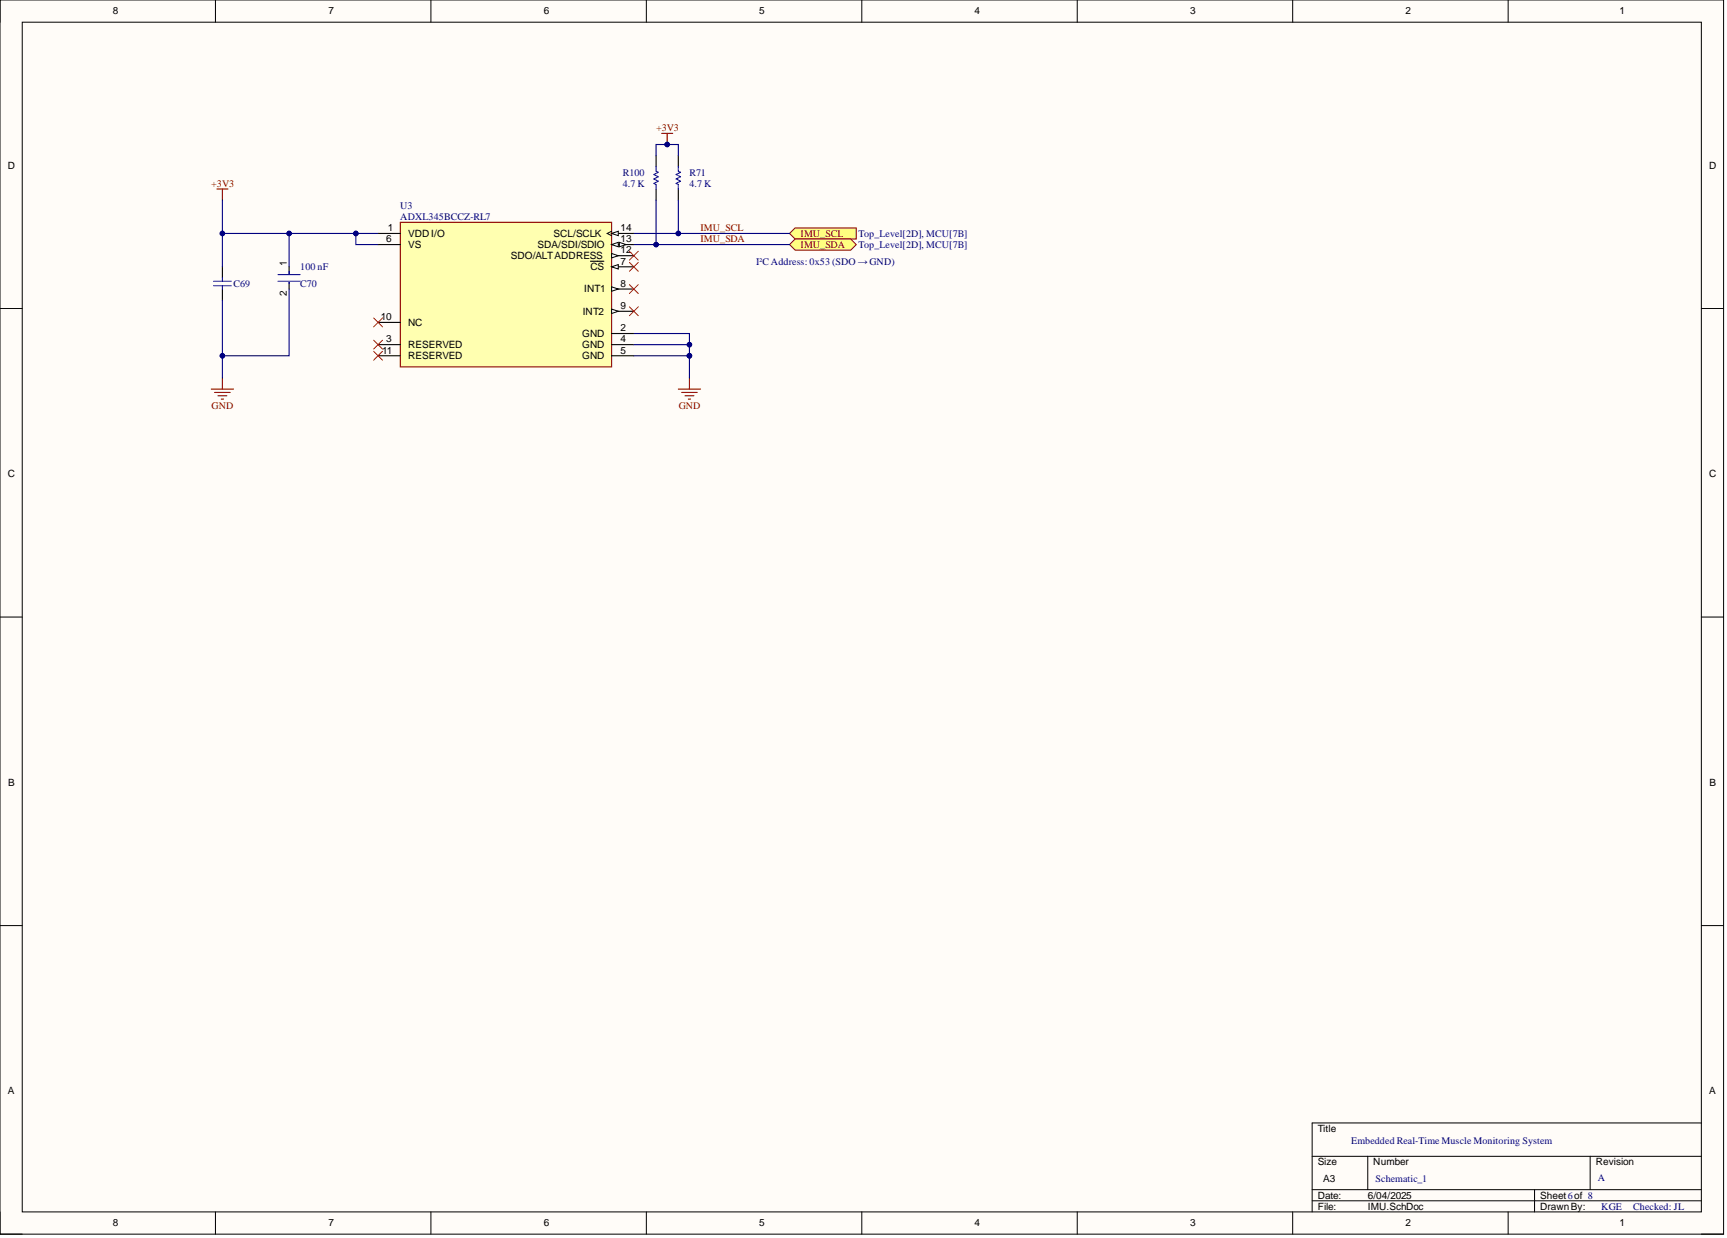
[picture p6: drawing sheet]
<svg xmlns="http://www.w3.org/2000/svg" width="393mm" height="282mm" viewBox="0 0 393 282" stroke-linecap="round" stroke-linejoin="round" font-family="sans-serif">
<path d="M0 0h392.6v281h-392.6z" fill-rule="evenodd" fill="#fffcf8"/>
<path d="M0 0h392.6v281h-392.6z" fill="none" stroke="#000" stroke-width=".23"/>
<path d="M5.1 5.1h382.4v270.8h-382.4z" fill-rule="evenodd" fill="#fffcf8"/>
<g fill="none" stroke="#000" stroke-width=".23">
<path d="M0 0v5.1M49.1 0v5.1M98.1 0v5.1M147.2 0v5.1M196.3 0v5.1M245.4 0v5.1M294.4 0v5.1M343.5 0v5.1M5.1 5.1h382.4v270.8h-382.4zM0 70.2h5.1M387.5 70.2h5.1M0 140.5h5.1"/>
<path d="M387.5 140.5h5.1M0 210.7h5.1M387.5 210.7h5.1M387.5 255.7h-88.6v20.2M0 275.9v5.1h5.1M49.1 275.9v5.1M98.1 275.9v5.1M147.2 275.9v5.1M196.3 275.9v5.1M245.4 275.9v5.1M294.4 275.9v5.1M298.9 263.3h88.6"/>
<path d="M298.9 270.9h88.6M298.9 273.4h88.6M311.5 263.3v7.6M343.5 275.9v5.1M349.5 270.9v5M362.2 263.3v7.6M387.5 281h5.1"/>
</g>
<path d="M91.2 50.6h48.1v32.9h-48.1z" fill-rule="evenodd" fill="#ffffb0"/>
<path d="M91.2 50.6h48.1v32.9h-48.1z" fill="none" stroke="#800000" stroke-width=".25"/>
<path d="M86.1 53.2h5.1M86.1 78.5h5.1M139.3 65.8h5.1M86.1 81h5.1" fill="none" stroke="#000" stroke-width=".25"/>
<path d="M139.3 65.3l1.5 .5-1.5 .5z" fill="#f8fcff"/>
<path d="M139.3 65.3l1.5 .5-1.5 .5z" fill="none" stroke="#000" stroke-width=".23"/>
<path d="M139.3 70.9h5.1" fill="none" stroke="#000" stroke-width=".25"/>
<path d="M139.3 70.4l1.5 .5-1.5 .5z" fill="#f8fcff"/>
<path d="M139.3 70.4l1.5 .5-1.5 .5z" fill="none" stroke="#000" stroke-width=".23"/>
<path d="M139.3 60.7h5.1" fill="none" stroke="#000" stroke-width=".25"/>
<path d="M139.3 60.7l1.5-.5v1.1z" fill="#f8fcff"/>
<path d="M139.3 60.7l1.5-.5v1.1z" fill="none" stroke="#000" stroke-width=".23"/>
<path d="M134.5 59.5h3M139.3 53.2h5.1M86.1 73.4h5.1" fill="none" stroke="#000" stroke-width=".25"/>
<path d="M139.3 53.2l1.5-.6v1.1z" fill="#f8fcff"/>
<path d="M139.3 53.2l1.5-.6v1.1zM139.3 52.6l-1 .6 1 .5" fill="none" stroke="#000" stroke-width=".23"/>
<path d="M139.3 55.7h5.1" fill="none" stroke="#000" stroke-width=".25"/>
<path d="M139.3 55.7l1.5-.5v1z" fill="#f8fcff"/>
<path d="M139.3 55.7l1.5-.5v1z" fill="none" stroke="#000" stroke-width=".23"/>
<path d="M141.1 55.2l1.5 .5-1.5 .5z" fill="#f8fcff"/>
<path d="M141.1 55.2l1.5 .5-1.5 .5z" fill="none" stroke="#000" stroke-width=".23"/>
<path d="M139.3 58.2h5.1" fill="none" stroke="#000" stroke-width=".25"/>
<path d="M139.3 57.7l1.5 .5-1.5 .5z" fill="#f8fcff"/>
<path d="M139.3 57.7l1.5 .5-1.5 .5z" fill="none" stroke="#000" stroke-width=".23"/>
<path d="M86.1 55.7h5.1M139.3 75.9h5.1M139.3 78.5h5.1M139.3 81h5.1" fill="none" stroke="#000" stroke-width=".25"/>
<path d="M179.8 53.2l1.3-1.3h13.9v2.5h-13.9z" fill-rule="evenodd" fill="#ffff80"/>
<path d="M179.8 53.2l1.3-1.3h13.9v2.5h-13.9z" fill="none" stroke="#800000" stroke-width=".23"/>
<path d="M179.8 55.7l1.3-1.3h12.7l1.2 1.3-1.2 1.3h-12.7z" fill-rule="evenodd" fill="#ffff80"/>
<path d="M179.8 55.7l1.3-1.3h12.7l1.2 1.3-1.2 1.3h-12.7z" fill="none" stroke="#800000" stroke-width=".23"/>
<path d="M150.7 30.4h2.5M152 30.4v2.5" fill="none" stroke="#800000" stroke-width=".25"/>
<circle cx="152" cy="32.9" r=".51" fill="#000080"/>
<circle cx="152" cy="32.9" r=".51" fill="none" stroke="#000080" stroke-width=".23"/>
<path d="M149.4 35.4v2.6M154.5 35.4v2.6M149.4 43v2.6M154.5 43v2.6M50.7 60.7v2.6M50.7 65.8v2.5M65.9 60.7v1.8M65.9 64.3v1.5" fill="none" stroke="#000" stroke-width=".25"/>
<path d="M149.4 38v1l.5 .2-1 .5 1 .5-1 .5 1 .6-1 .5 .5 .2v1M154.5 38v1l.5 .2-1 .5 1 .5-1 .5 1 .6-1 .5 .5 .2v1M48.6 64h4.1M48.6 65.1h4.1M50.7 63.3v.7M50.7 65.1v.7M63.3 62.5h5.1M63.3 64h5.1M65.9 61.8v.7M65.9 64.3v.2" fill="none" stroke="#00f" stroke-width=".25"/>
<path d="M49.4 43h2.5M50.7 43v2.6M48.1 88.6h5.1M48.9 89.4h3.5M49.6 90.1h2.1M50.4 90.9h.5M50.7 86.1v2.5M154.5 88.6h5.1M155.3 89.4h3.5M156 90.1h2M156.8 90.9h.5M157 86.1v2.5" fill="none" stroke="#800000" stroke-width=".25"/>
<g fill="none" stroke="#f00" stroke-width=".23">
<path d="M143.4 59.7l2 2.1M143.4 57.2l2 2M145.4 59.7l-2 2.1M145.4 57.2l-2 2M85.1 72.4l2 2M85.1 77.5l2 2M85.1 80l2 2M87.1 72.4l-2 2M87.1 77.5l-2 2M87.1 80l-2 2M143.4 64.8l2 2M143.4 69.9l2 2"/>
<path d="M145.4 64.8l-2 2M145.4 69.9l-2 2"/>
</g>
<path d="M144.4 78.5h12.6" fill="none" stroke="#000080" stroke-width=".25"/>
<circle cx="157" cy="78.5" r=".51" fill="#000080"/>
<circle cx="157" cy="78.5" r=".51" fill="none" stroke="#000080" stroke-width=".23"/>
<path d="M144.4 81h12.6" fill="none" stroke="#000080" stroke-width=".25"/>
<circle cx="157" cy="81" r=".51" fill="#000080"/>
<circle cx="157" cy="81" r=".51" fill="none" stroke="#000080" stroke-width=".23"/>
<path d="M144.4 75.9h12.6v5.1" fill="none" stroke="#000080" stroke-width=".25"/>
<circle cx="157" cy="78.5" r=".51" fill="#000080"/>
<circle cx="157" cy="78.5" r=".51" fill="none" stroke="#000080" stroke-width=".23"/>
<circle cx="157" cy="81" r=".51" fill="#000080"/>
<circle cx="157" cy="81" r=".51" fill="none" stroke="#000080" stroke-width=".23"/>
<path d="M149.4 35.4v-2.5h5.1v2.5" fill="none" stroke="#000080" stroke-width=".25"/>
<circle cx="152" cy="32.9" r=".51" fill="#000080"/>
<circle cx="152" cy="32.9" r=".51" fill="none" stroke="#000080" stroke-width=".23"/>
<path d="M149.4 45.6v10.1" fill="none" stroke="#000080" stroke-width=".25"/>
<circle cx="149.4" cy="55.7" r=".51" fill="#000080"/>
<circle cx="149.4" cy="55.7" r=".51" fill="none" stroke="#000080" stroke-width=".23"/>
<path d="M86.1 53.2h-35.4v7.5" fill="none" stroke="#000080" stroke-width=".25"/>
<circle cx="50.7" cy="53.2" r=".51" fill="#000080"/>
<circle cx="50.7" cy="53.2" r=".51" fill="none" stroke="#000080" stroke-width=".23"/>
<circle cx="65.9" cy="53.2" r=".51" fill="#000080"/>
<circle cx="65.9" cy="53.2" r=".51" fill="none" stroke="#000080" stroke-width=".23"/>
<circle cx="81" cy="53.2" r=".51" fill="#000080"/>
<circle cx="81" cy="53.2" r=".51" fill="none" stroke="#000080" stroke-width=".23"/>
<path d="M65.9 53.2v7.5" fill="none" stroke="#000080" stroke-width=".25"/>
<circle cx="65.9" cy="53.2" r=".51" fill="#000080"/>
<circle cx="65.9" cy="53.2" r=".51" fill="none" stroke="#000080" stroke-width=".23"/>
<path d="M81 53.2v2.5h5.1" fill="none" stroke="#000080" stroke-width=".25"/>
<circle cx="81" cy="53.2" r=".51" fill="#000080"/>
<circle cx="81" cy="53.2" r=".51" fill="none" stroke="#000080" stroke-width=".23"/>
<path d="M50.7 45.6v7.6" fill="none" stroke="#000080" stroke-width=".25"/>
<circle cx="50.7" cy="53.2" r=".51" fill="#000080"/>
<circle cx="50.7" cy="53.2" r=".51" fill="none" stroke="#000080" stroke-width=".23"/>
<path d="M65.9 65.8v15.2h-15.2v-12.7" fill="none" stroke="#000080" stroke-width=".25"/>
<circle cx="50.7" cy="81" r=".51" fill="#000080"/>
<circle cx="50.7" cy="81" r=".51" fill="none" stroke="#000080" stroke-width=".23"/>
<path d="M157 81v5.1" fill="none" stroke="#000080" stroke-width=".25"/>
<circle cx="157" cy="81" r=".51" fill="#000080"/>
<circle cx="157" cy="81" r=".51" fill="none" stroke="#000080" stroke-width=".23"/>
<path d="M50.7 81v5.1" fill="none" stroke="#000080" stroke-width=".25"/>
<circle cx="50.7" cy="81" r=".51" fill="#000080"/>
<circle cx="50.7" cy="81" r=".51" fill="none" stroke="#000080" stroke-width=".23"/>
<path d="M154.5 45.6v7.6" fill="none" stroke="#000080" stroke-width=".25"/>
<circle cx="154.5" cy="53.2" r=".51" fill="#000080"/>
<circle cx="154.5" cy="53.2" r=".51" fill="none" stroke="#000080" stroke-width=".23"/>
<path d="M144.4 53.2h35.4" fill="none" stroke="#000080" stroke-width=".25"/>
<circle cx="154.5" cy="53.2" r=".51" fill="#000080"/>
<circle cx="154.5" cy="53.2" r=".51" fill="none" stroke="#000080" stroke-width=".23"/>
<path d="M144.4 55.7h35.4" fill="none" stroke="#000080" stroke-width=".25"/>
<circle cx="149.4" cy="55.7" r=".51" fill="#000080"/>
<circle cx="149.4" cy="55.7" r=".51" fill="none" stroke="#000080" stroke-width=".23"/>
<g font-size="2.3">
<text x="25.7" y="3.3">8</text>
<text x="74.8" y="3.3">7</text>
<text x="123.8" y="3.3">6</text>
<text x="172.9" y="3.3">5</text>
<text x="222" y="3.3">4</text>
<text x="271.1" y="3.3">3</text>
<text x="320.1" y="3.3">2</text>
<text x="368.8" y="3.3">1</text>
<text x="1.8" y="38.5">D</text>
<text x="389.3" y="38.5">D</text>
<text x="88.3" y="52.6">1</text>
<text x="93" y="53.9">VDDI/O</text>
<text x="126" y="53.9">SCL/SCLK</text>
<text x="141.3" y="52.6">14</text>
<text x="88" y="55.2">6</text>
<text x="93" y="56.4">VS</text>
<text x="116.3" y="59">SDO/ALTADDRESS</text>
<text x="122.4" y="56.4">SDA/SDI/SDIO</text>
<text x="141.3" y="55.2">13</text>
<text x="141.3" y="57.7">12</text>
<text x="65.3" y="60.5" transform="rotate(-90 65.3 60.5)">1</text>
<text x="134.5" y="61.5">CS</text>
<text x="141.3" y="65.3">8</text>
<text x="141.3" y="60.2">7</text>
<text x="65.3" y="67.5" transform="rotate(-90 65.3 67.5)">2</text>
<text x="132.7" y="71.6">INT2</text>
<text x="133.1" y="66.6">INT1</text>
<text x="141.3" y="70.4">9</text>
<text x="86.7" y="72.9">10</text>
<text x="88" y="78">3</text>
<text x="93" y="74.2">NC</text>
<text x="132.6" y="76.7">GND</text>
<text x="141.3" y="75.4">2</text>
<text x="141.3" y="78">4</text>
<text x="87" y="80.5">11</text>
<text x="93" y="79.2">RESERVED</text>
<text x="93" y="81.8">RESERVED</text>
<text x="132.6" y="79.2">GND</text>
<text x="132.6" y="81.8">GND</text>
<text x="141.3" y="80.5">5</text>
<text x="1.8" y="108.7">C</text>
<text x="389.3" y="108.7">C</text>
<text x="1.9" y="179">B</text>
<text x="389.4" y="179">B</text>
<text x="1.8" y="249.2">A</text>
<text x="389.3" y="249.2">A</text>
<text x="300.1" y="257.7">Title</text>
<text x="300.1" y="265.3">Size</text>
<text x="301.4" y="269.1">A3</text>
<text x="312.8" y="265.3">Number</text>
<text x="363.4" y="265.3">Revision</text>
<text x="300.1" y="272.9">Date:</text>
<text x="300.1" y="275.4">File:</text>
<text x="311.5" y="272.9">6/04/2025</text>
<text x="311.5" y="275.4">IMU.SchDoc</text>
<text x="350.8" y="272.9">Sheet6of 8</text>
<text x="350.8" y="275.4">DrawnBy:</text>
<text x="25.7" y="279.2">8</text>
<text x="74.8" y="279.2">7</text>
<text x="123.8" y="279.2">6</text>
<text x="172.9" y="279.2">5</text>
<text x="222" y="279.2">4</text>
<text x="271.1" y="279.2">3</text>
<text x="320.1" y="279.2">2</text>
<text x="368.8" y="279.2">1</text>
</g>
<g font-size="2.3" fill="#800000">
<text x="149.4" y="29.9">+3V3</text>
<text x="48.1" y="42.5">+3V3</text>
<text x="159.6" y="52.6">IMU_SCL</text>
<text x="182.4" y="53.9">IMU_SCL</text>
<text x="159.6" y="55.2">IMU_SDA</text>
<text x="182.4" y="56.4">IMU_SDA</text>
<text x="48.2" y="93.2">GND</text>
<text x="154.6" y="93.2">GND</text>
</g>
<g font-size="2.3" fill="#000080">
<text x="141.8" y="40">R100</text>
<text x="157" y="40">R71</text>
<text x="91.2" y="47.6">U3</text>
<text x="141.8" y="42.5">4.7 K</text>
<text x="157" y="42.5">4.7 K</text>
<text x="91.2" y="50.1">ADXL345BCCZ-RL7</text>
<text x="195.5" y="53.9">Top_Level[2D], MCU[7B]</text>
<text x="195.5" y="56.4">Top_Level[2D], MCU[7B]</text>
<text x="53.2" y="65.3">C69</text>
<text x="68.4" y="61.5">100 nF</text>
<text x="68.4" y="65.3">C70</text>
<text x="172.2" y="60.2">I²C Address: 0x53 (SDO → GND)</text>
<text x="307.7" y="260.5">Embedded Real-Time Muscle Monitoring System</text>
<text x="313.3" y="269.1">Schematic_1</text>
<text x="364" y="268.8">A</text>
<text x="364.7" y="275.4">KGE</text>
<text x="372" y="275.4">Checked: JL</text>
</g>
</svg>
